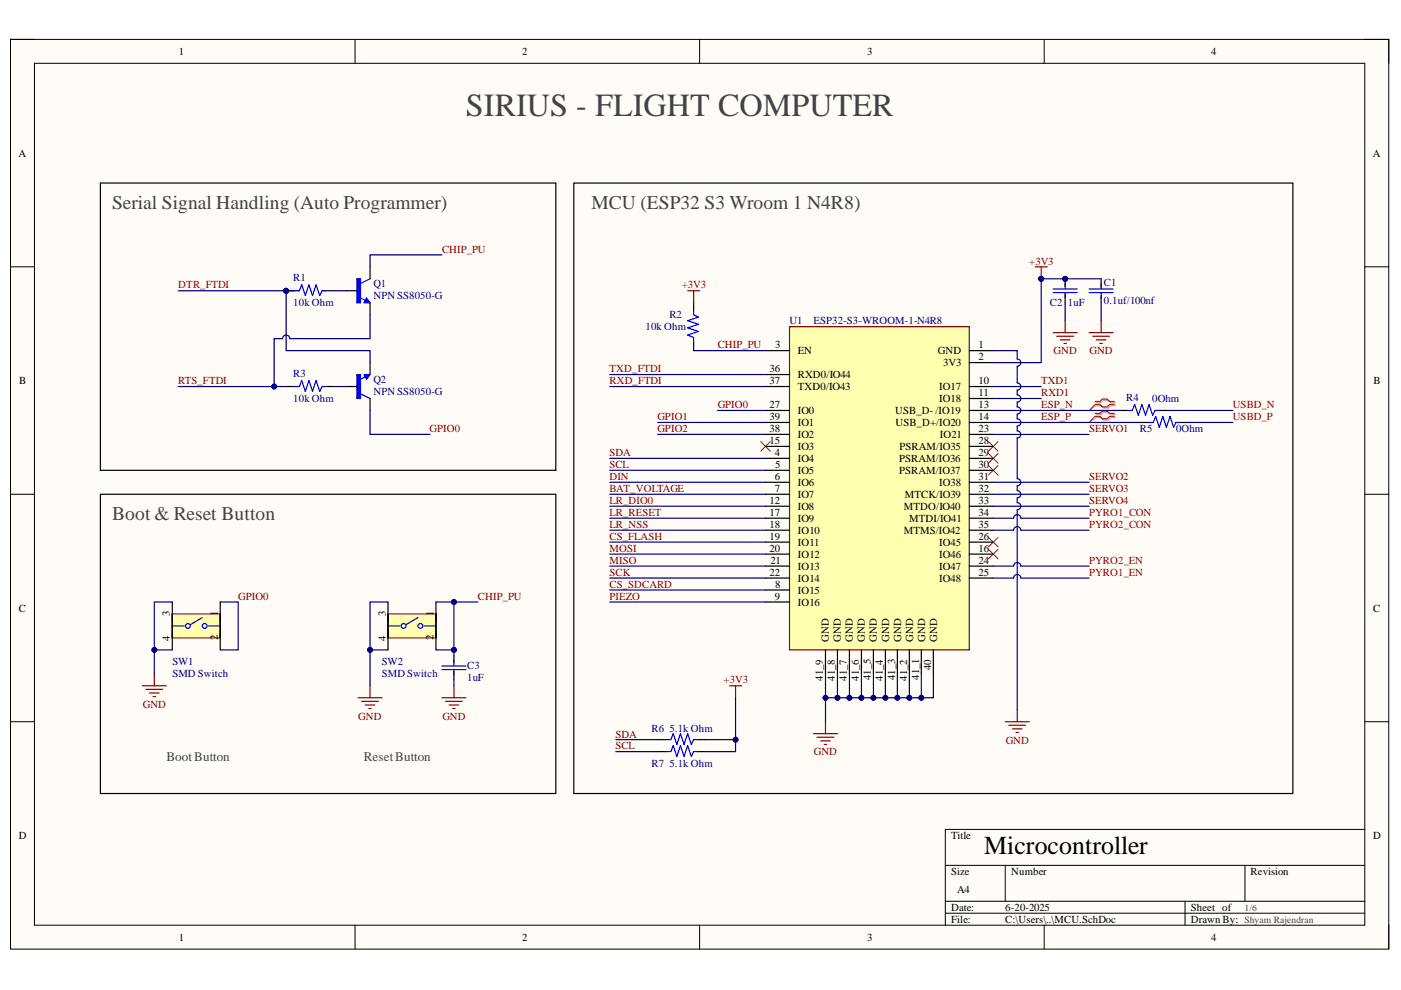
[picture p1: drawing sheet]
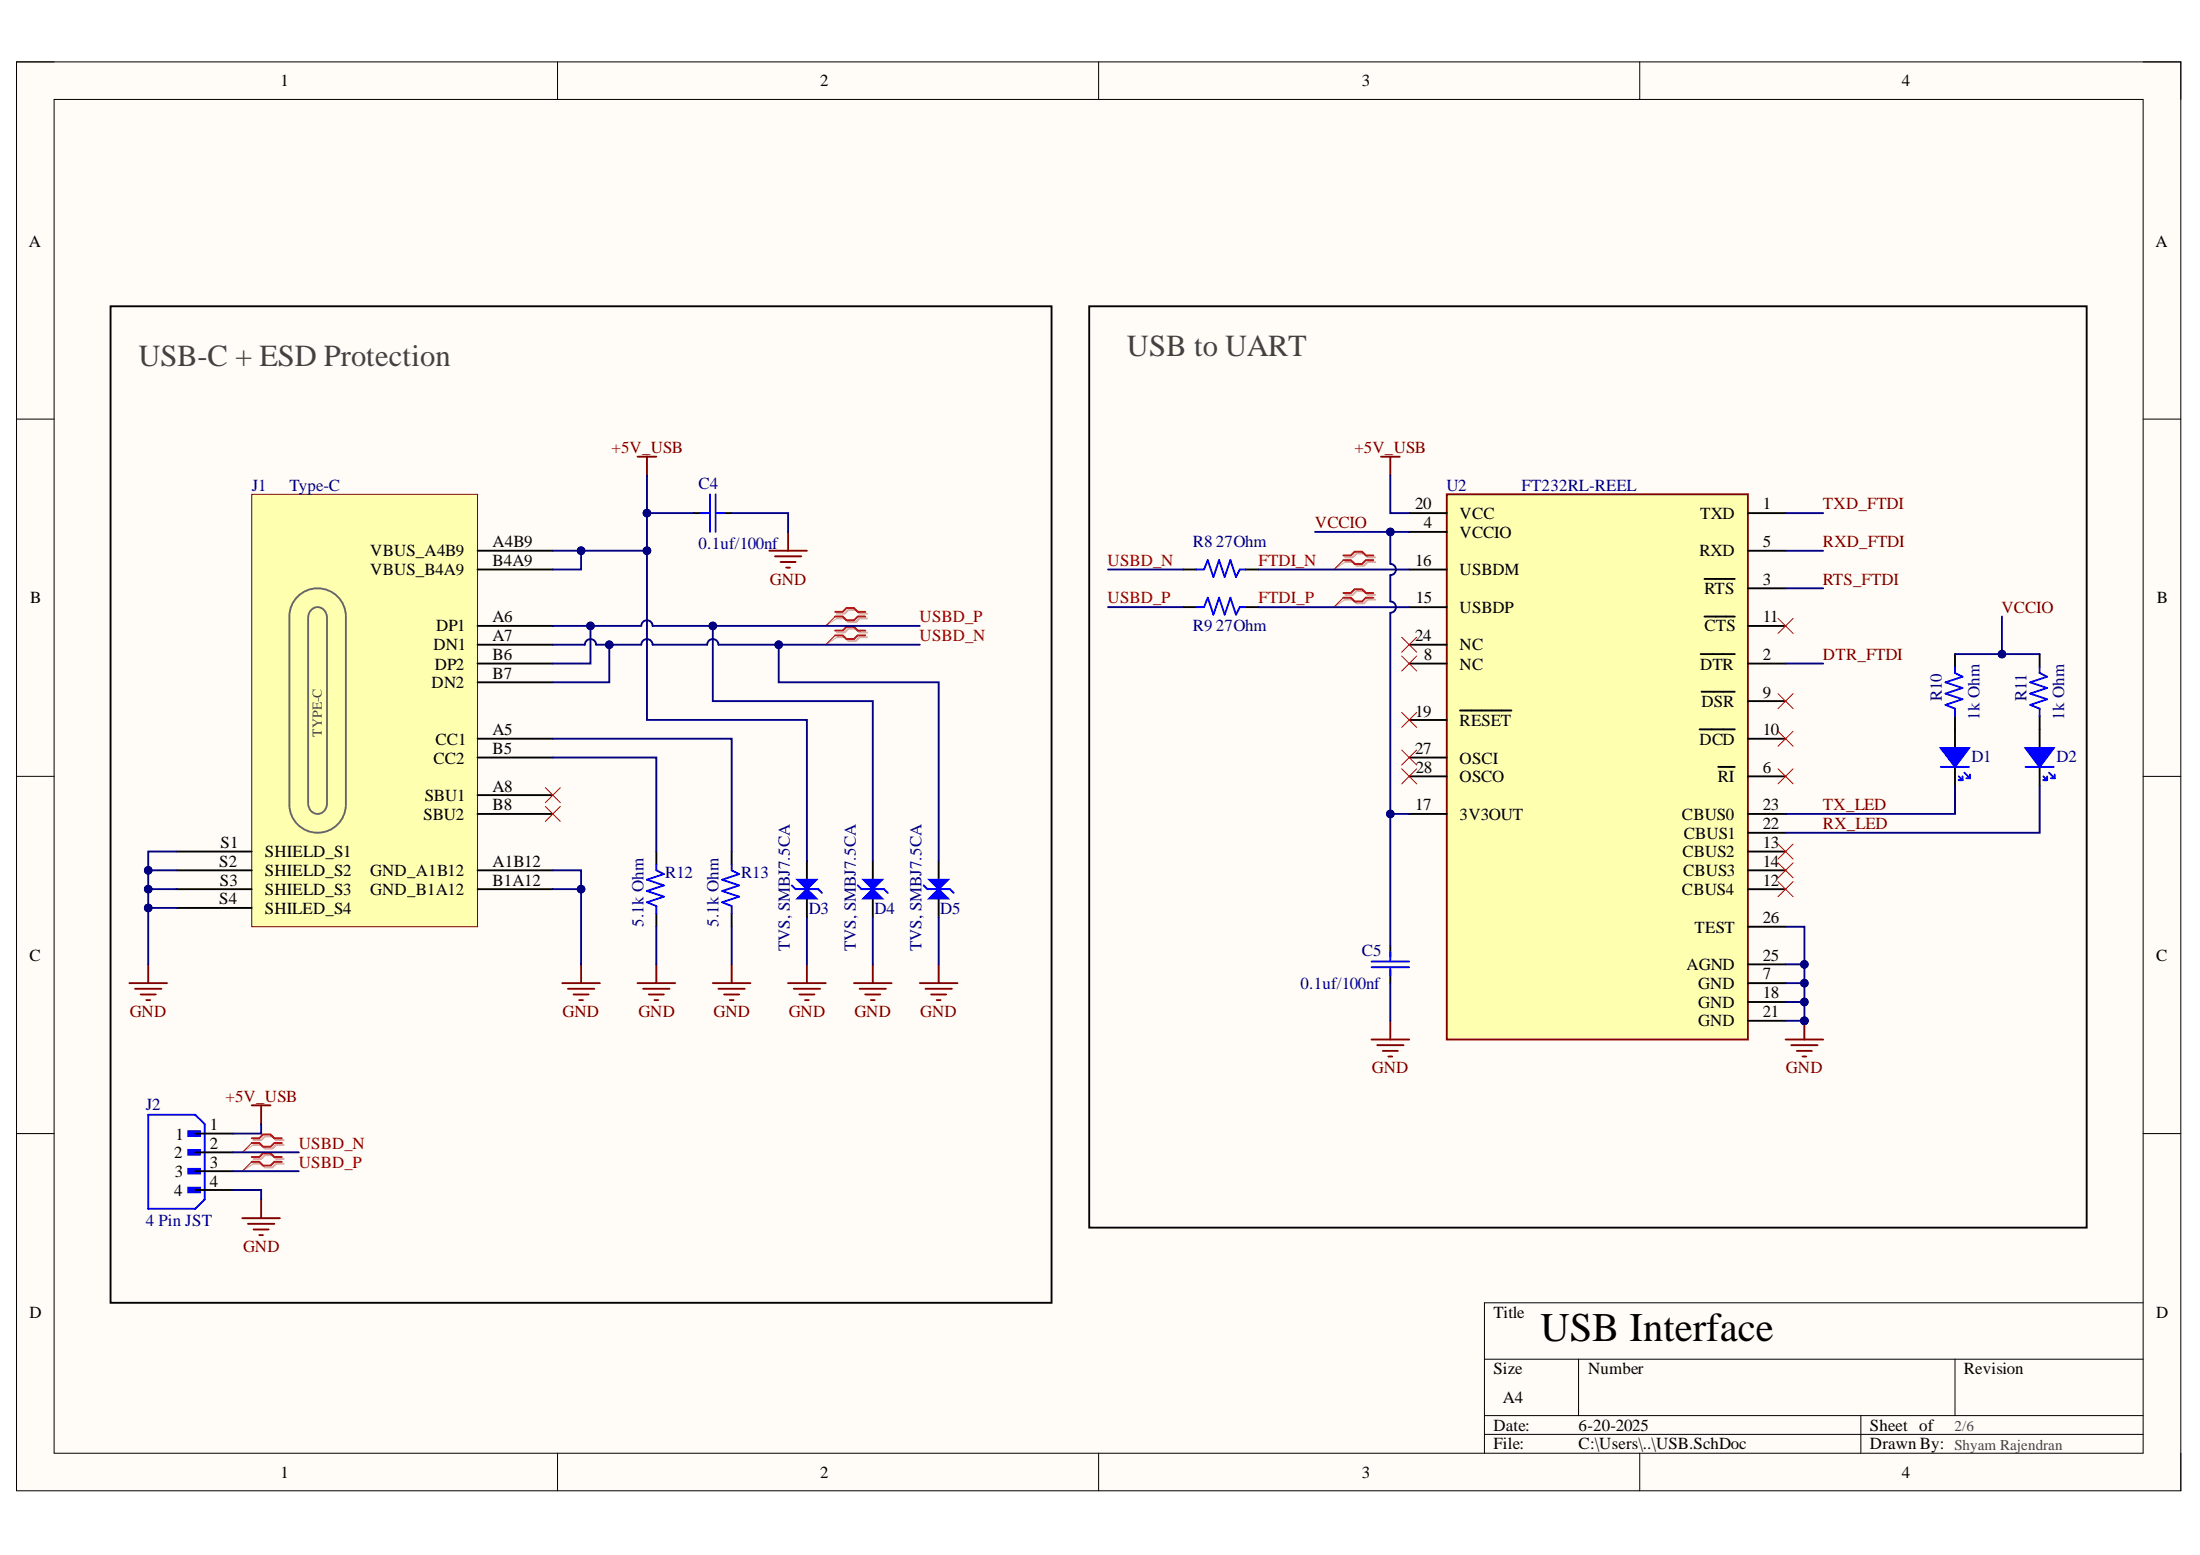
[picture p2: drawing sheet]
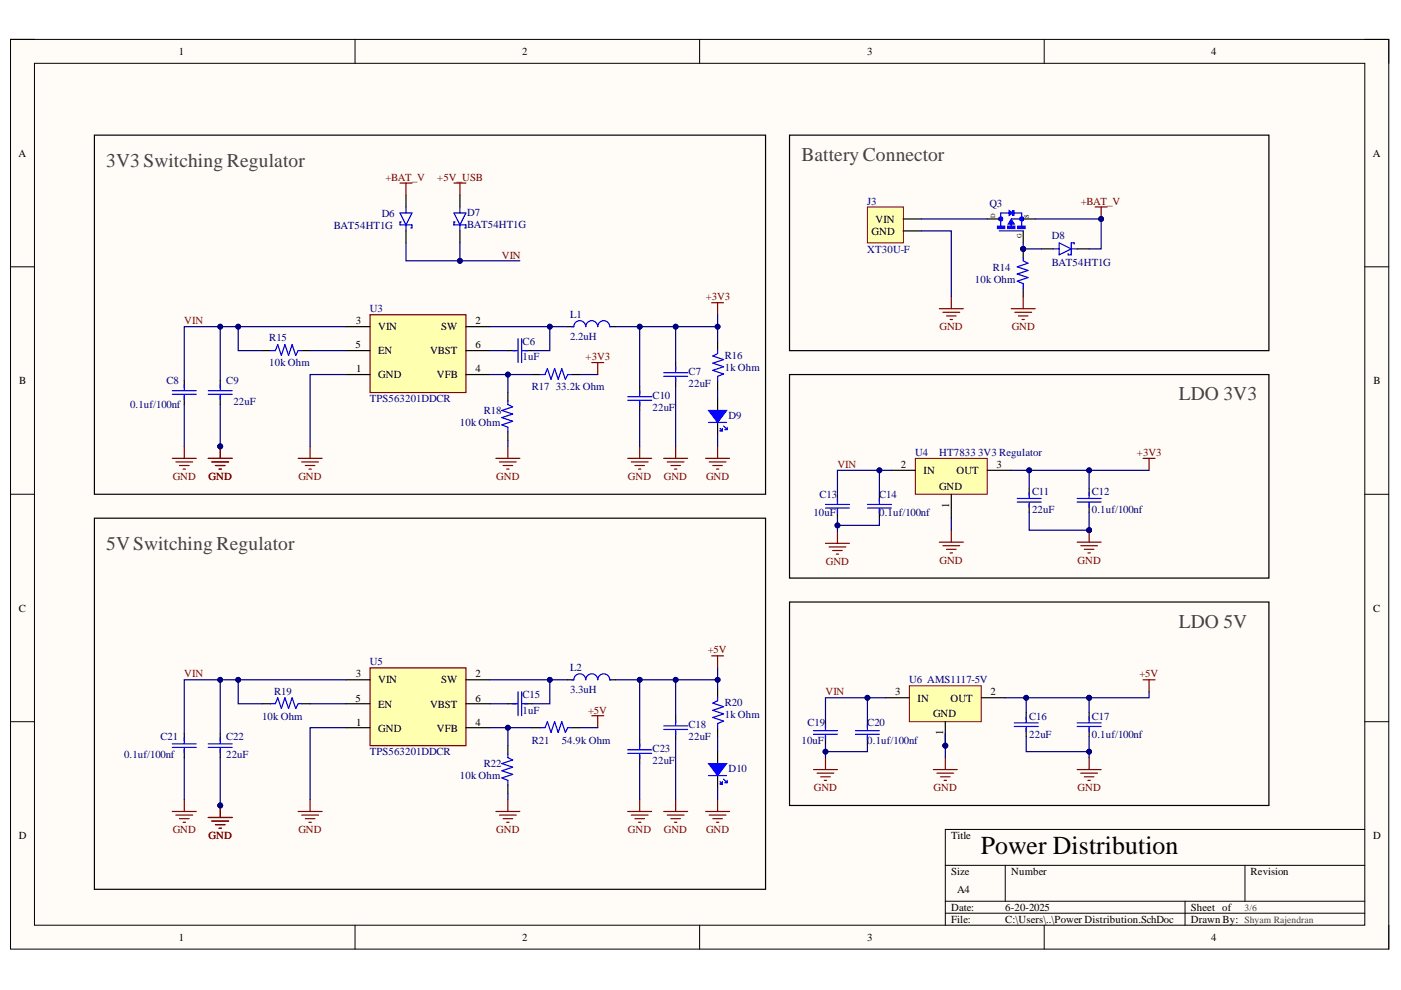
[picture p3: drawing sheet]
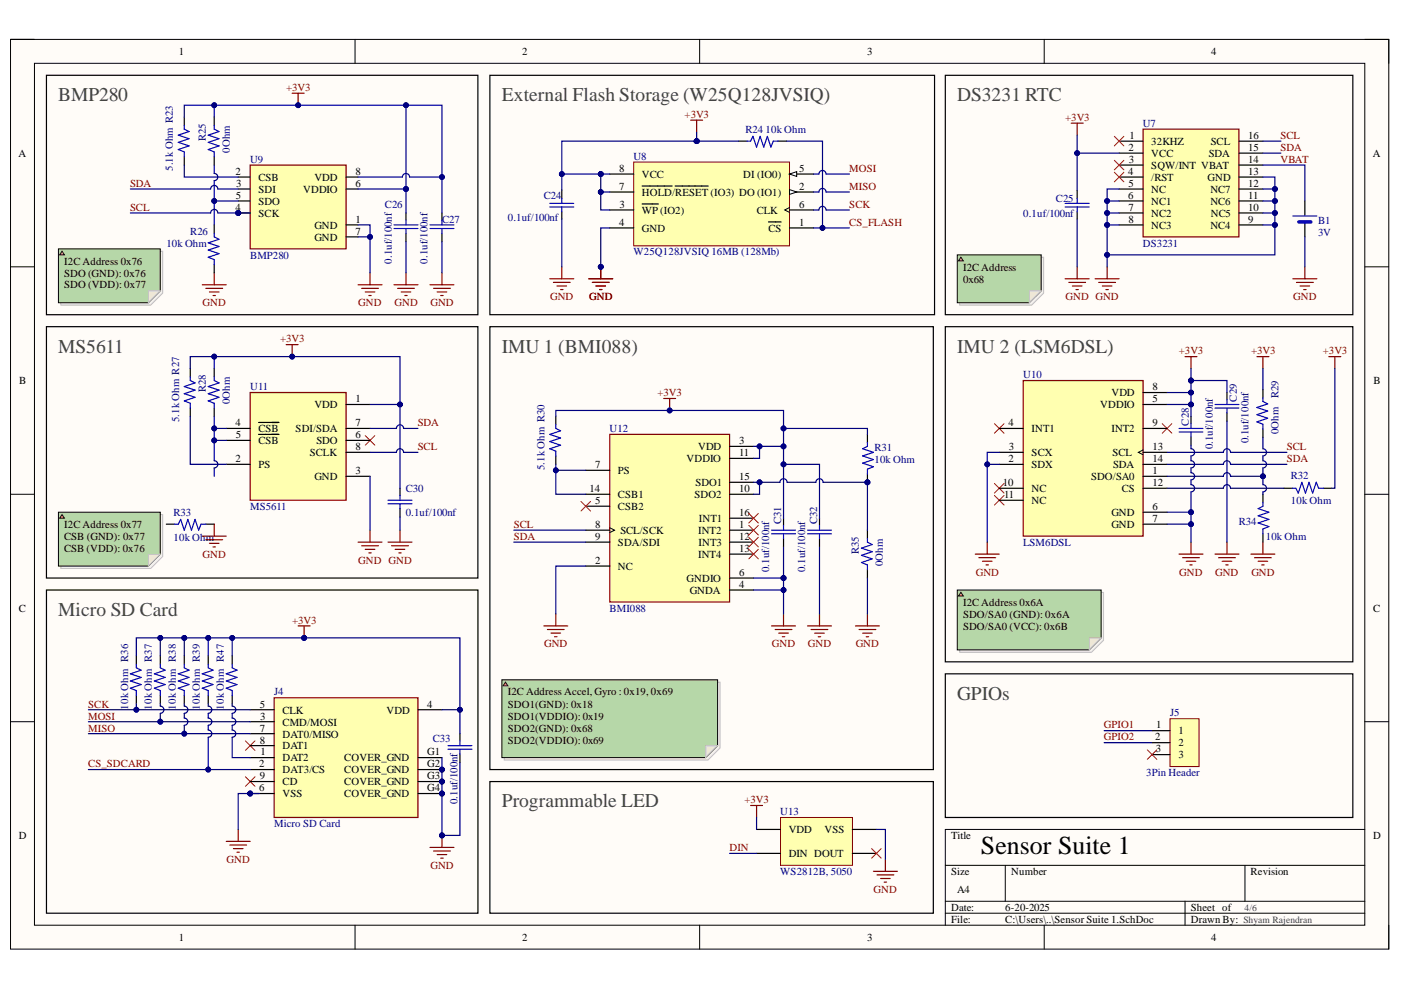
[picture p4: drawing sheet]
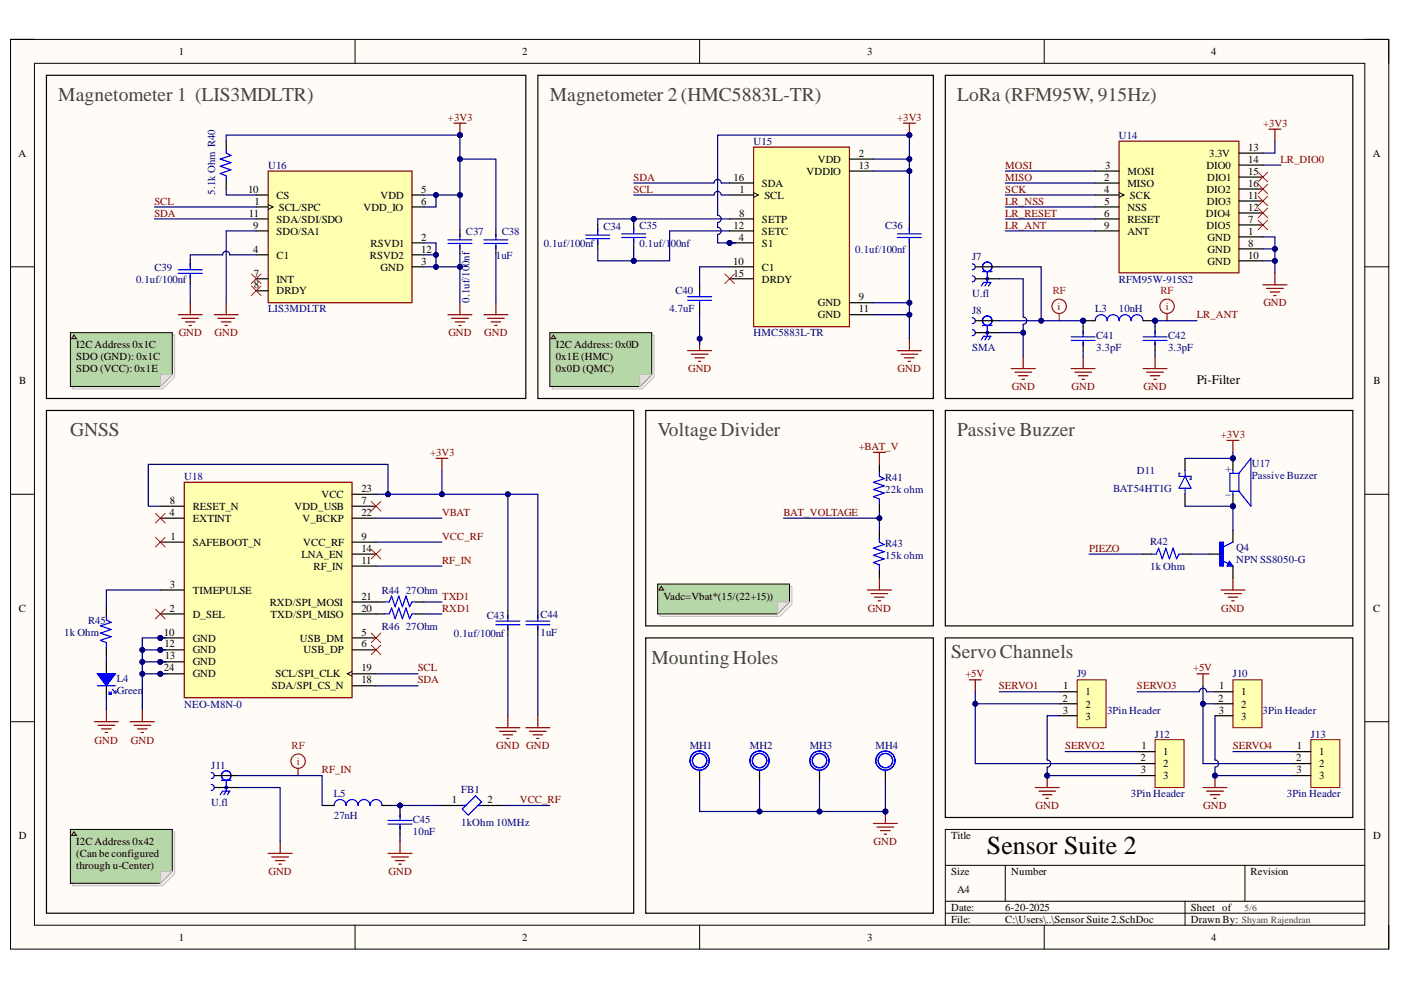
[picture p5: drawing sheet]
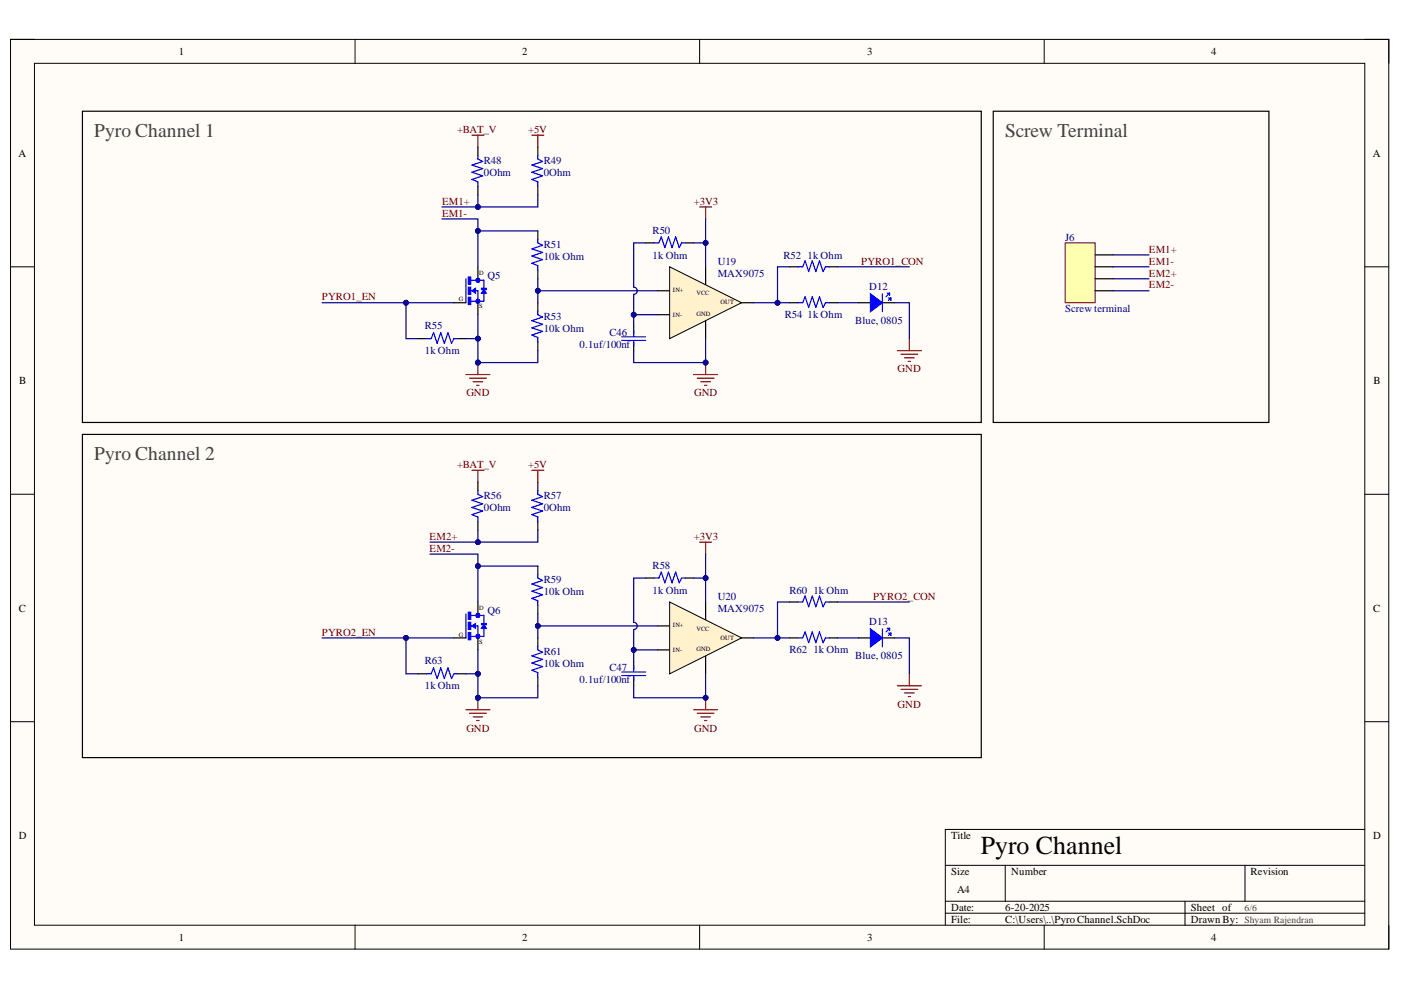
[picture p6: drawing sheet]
# Altium project Sirius_Black.PrjPcb
6 sheets, 175 parts. Net scope: global (net labels, ports and power ports of the same name join across sheets).
Board file: PCB1.PcbDoc
Sheets:
  MCU.SchDoc
  USB.SchDoc
  Power Distribution.SchDoc
  Sensor Suite 1.SchDoc
  Sensor Suite 2.SchDoc
  Pyro Channel.SchDoc

## Sheet MCU.SchDoc
size A4; SheetNumber: 1; SheetTotal: 6

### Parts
C1  0.1uf/100nf  [0.1uF Capacitor]
C2  1uF  [10uf Capacitor]
C3  1uF  [10uf Capacitor]
Q1  NPN SS8050-G  [Transistor_SS8050-G]
Q2  NPN SS8050-G  [Transistor_SS8050-G]
R1  10k Ohm  [RESC2013X60X35ML10T20]
R2  10k Ohm  [RESC2013X60X35ML10T20]
R3  10k Ohm  [RESC2013X60X35ML10T20]
R4  0Ohm  [1k 0805 Resistor]
R5  0Ohm  [1k 0805 Resistor]
R6  5.1k Ohm  [RESC2012X60N]
R7  5.1k Ohm  [RESC2012X60N]
SW1  SMD Switch  [Oval Switch]
SW2  SMD Switch  [Oval Switch]
U1  ESP32-S3-WROOM-1-N4R8  [ESP32-S3-WROOM-1-N4]

### Blocks framed on the sheet
Serial Signal Handling (Auto Programmer): Q1 Q2 R1 R3
MCU (ESP32 S3 Wroom 1 N4R8): C1 C2 R2 R4-R7 U1
Boot & Reset Button: C3 SW1 SW2

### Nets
+3V3: C1.1 C2.2 R2.2 R6.2 R7.2 U1.2(3V3)
GND: C1.2 C2.1 C3.1 SW1.3 SW1.4 SW2.3 SW2.4 U1.1(GND) U1.40(GND) U1.41_1(GND) U1.41_2(GND) U1.41_3(GND) U1.41_4(GND) U1.41_5(GND) U1.41_6(GND) U1.41_7(GND) U1.41_8(GND) U1.41_9(GND)
BAT_VOLTAGE: U1.7(IO7)
CHIP_PU: C3.2 Q1.3(C) R2.1 SW2.1 SW2.2 U1.3(EN)
CS_FLASH: U1.19(IO11)
CS_SDCARD: U1.8(IO15)
DIN: U1.6(IO6)
DTR_FTDI: Q2.2(E) R1.1
ESP_N: R4.1 U1.13(USB_D-_/IO19)
ESP_P: R5.1 U1.14(USB_D+/IO20)
GPIO0: Q2.3(C) SW1.1 SW1.2 U1.27(IO0)
GPIO1: U1.39(IO1)
GPIO2: U1.38(IO2)
LR_DIO0: U1.12(IO8)
LR_NSS: U1.18(IO10)
LR_RESET: U1.17(IO9)
MISO: U1.21(IO13)
MOSI: U1.20(IO12)
PIEZO: U1.9(IO16)
PYRO1_CON: U1.34(MTDI/IO41)
PYRO1_EN: U1.25(IO48)
PYRO2_CON: U1.35(MTMS/IO42)
PYRO2_EN: U1.24(IO47)
RTS_FTDI: Q1.2(E) R3.1
RXD1: U1.11(IO18)
RXD_FTDI: U1.37(TXD0/IO43)
SCK: U1.22(IO14)
SCL: R7.1 U1.5(IO5)
SDA: R6.1 U1.4(IO4)
SERVO1: U1.23(IO21)
SERVO2: U1.31(IO38)
SERVO3: U1.32(MTCK/IO39)
SERVO4: U1.33(MTDO/IO40)
TXD1: U1.10(IO17)
TXD_FTDI: U1.36(RXD0/IO44)
USBD_N: R4.2
USBD_P: R5.2
NetQ1_1: Q1.1(B) R1.2
NetQ2_1: Q2.1(B) R3.2

Not connected (* = marked no-connect by the designer): U1 15(IO3)* 16(IO46)* 26(IO45)* 28(PSRAM/IO35)* 29(PSRAM/IO36)* 30(PSRAM/IO37)*

### Layout directives
differential pair; differential pair class DIFF90: ESP_N, ESP_P

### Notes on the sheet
- SIRIUS - FLIGHT COMPUTER
- Boot Button
- Reset Button
- Microcontroller <BMP280>
- 1/6 <BMP280>
- Shyam Rajendran <BMP280>

## Sheet USB.SchDoc
size A4; SheetNumber: 2; SheetTotal: 6

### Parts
C4  0.1uf/100nf  [0.1uF Capacitor]
C5  0.1uf/100nf  [0.1uF Capacitor]
D1  Blue, 0805  [led blue]  (value not drawn)
D2  Blue, 0805  [led blue]  (value not drawn)
D3  TVS, SMBJ7.5CA  [TVS Diode]
D4  TVS, SMBJ7.5CA  [TVS Diode]
D5  TVS, SMBJ7.5CA  [TVS Diode]
J1  Type-C  [Type C]
J2  4 Pin JST  [JST_B4B-XH-A]
R8  27Ohm  [1k 0805 Resistor]
R9  27Ohm  [1k 0805 Resistor]
R10  1k Ohm  [1k 0805 Resistor]
R11  1k Ohm  [1k 0805 Resistor]
R12  5.1k Ohm  [RESC2012X60N]
R13  5.1k Ohm  [RESC2012X60N]
U2  FT232RL-REEL  [FP-SSOP-28-IPC_B]

### Blocks framed on the sheet
USB-C + ESD Protection: C4 D3-D5 J1 J2 R12 R13
USB to UART: C5 D1 D2 R8-R11 U2

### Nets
+5V_USB: C4.2 D3.2 J1.A4B9(VBUS_A4B9) J1.B4A9(VBUS_B4A9) J2.1 U2.20(VCC)
GND: C4.1 C5.1 D3.1 D4.1 D5.1 J1.A1B12(GND_A1B12) J1.B1A12(GND_B1A12) J1.S1(SHIELD_S1) J1.S2(SHIELD_S2) J1.S3(SHIELD_S3) J1.S4(SHILED_S4) J2.4 R12.1 R13.1 U2.7(GND) U2.18(GND) U2.21(GND) U2.25(AGND) U2.26(TEST)
DTR_FTDI: U2.2(~{DTR})
FTDI_N: R8.2 U2.16(USBDM)
FTDI_P: R9.2 U2.15(USBDP)
RTS_FTDI: U2.3(~{RTS})
RX_LED: D2.C U2.22(CBUS1)
RXD_FTDI: U2.5(RXD)
TX_LED: D1.C U2.23(CBUS0)
TXD_FTDI: U2.1(TXD)
USBD_N: D5.2 J1.A7(DN1) J1.B7(DN2) J2.2 R8.1
USBD_P: D4.2 J1.A6(DP1) J1.B6(DP2) J2.3 R9.1
VCCIO: C5.2 R10.2 R11.2 U2.4(VCCIO) U2.17(3V3OUT)
NetD1_A: D1.A R10.1
NetD2_A: D2.A R11.1
NetJ1_A5: J1.A5(CC1) R13.2
NetJ1_B5: J1.B5(CC2) R12.2

Not connected (* = marked no-connect by the designer): J1 A8(SBU1)* B8(SBU2)*; U2 6(~{RI})* 8(NC)* 9(~{DSR})* 10(~{DCD})* 11(~{CTS})* 12(CBUS4)* 13(CBUS2)* 14(CBUS3)* 19(~{RESET})* 24(NC)* 27(OSCI)* 28(OSCO)*

### Layout directives
differential pair; differential pair class DIFF90: FTDI_N, FTDI_P, USBD_N, USBD_P
differential pair: USBD_N, USBD_P

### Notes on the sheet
- USB Interface <BMP280>
- 2/6 <BMP280>
- Shyam Rajendran <BMP280>

## Sheet Power Distribution.SchDoc
size A4; SheetNumber: 3; SheetTotal: 6

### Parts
C6  1uF  [10uf Capacitor]
C7  22uF  [10uf Capacitor]
C8  0.1uf/100nf  [0.1uF Capacitor]
C9  22uF  [10uf Capacitor]
C10  22uF  [10uf Capacitor]
C11  22uF  [10uf Capacitor]
C12  0.1uf/100nf  [0.1uF Capacitor]
C13  10uF  [10uf Capacitor]
C14  0.1uf/100nf  [0.1uF Capacitor]
C15  1uF  [10uf Capacitor]
C16  22uF  [10uf Capacitor]
C17  0.1uf/100nf  [0.1uF Capacitor]
C18  22uF  [10uf Capacitor]
C19  10uF  [10uf Capacitor]
C20  0.1uf/100nf  [0.1uF Capacitor]
C21  0.1uf/100nf  [0.1uF Capacitor]
C22  22uF  [10uf Capacitor]
C23  22uF  [10uf Capacitor]
D6  BAT54HT1G  [SOD2513X110N]
D7  BAT54HT1G  [SOD2513X110N]
D8  BAT54HT1G  [SOD2513X110N]
D9  RED, 0805  [led red]  (value not drawn)
D10  RED, 0805  [led red]  (value not drawn)
J3  XT30U-F  [XT30UPB-F]
L1  2.2uH  [SWPA4030S]
L2  3.3uH  [SWPA5020]
Q3  SL2P10A  [P Mosfet SL2P10A]  (value not drawn)
R14  10k Ohm  [RESC2013X60X35ML10T20]
R15  10k Ohm  [RESC2013X60X35ML10T20]
R16  1k Ohm  [1k 0805 Resistor]
R17  33.2k Ohm  [1k 0805 Resistor]
R18  10k Ohm  [RESC2013X60X35ML10T20]
R19  10k Ohm  [RESC2013X60X35ML10T20]
R20  1k Ohm  [1k 0805 Resistor]
R21  54.9k Ohm  [1k 0805 Resistor]
R22  10k Ohm  [RESC2013X60X35ML10T20]
U3  TPS563201DDCR  [TPS563201DDCR]
U4  HT7833 3V3 Regulator  [HT7833]
U5  TPS563201DDCR  [TPS563201DDCR]
U6  AMS1117-5V  [AMS1117, 5V]

### Blocks framed on the sheet
3V3 Switching Regulator: C6-C10 D6 D7 D9 L1 R15-R18 U3
Battery Connector: D8 J3 Q3 R14
LDO 3V3: C11-C14 U4
5V Switching Regulator: C15 C18 C21-C23 D10 L2 R19-R22 U5
LDO 5V: C16 C17 C19 C20 U6

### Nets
+3V3: C7.2 C10.2 C11.2 C12.2 L1.2 R16.2 R17.2 U4.3(OUT)
+5V: C16.2 C17.2 C18.2 C23.2 L2.2 R20.2 R21.2 U6.2(OUT)
+5V_USB: D7.A
+BAT_V: D6.A D8.C(K) Q3.S
GND: C7.1 C8.1 C9.1 C10.1 C11.1 C12.1 C13.1 C14.1 C16.1 C17.1 C18.1 C19.1 C20.1 C21.1 C22.1 C23.1 D9.C D10.C J3.GND R14.1 R18.1 R22.1 U3.1(GND) U4.1(GND) U5.1(GND) U6.1(GND)
VIN: C8.2 C9.2 C13.2 C14.2 C19.2 C20.2 C21.2 C22.2 D6.C(K) D7.C(K) R15.1 R19.1 U3.3(VIN) U4.2(IN) U5.3(VIN) U6.3(IN)
NetC6_1: C6.1 U3.6(VBST)
NetC6_2: C6.2 L1.1 U3.2(SW)
NetC15_1: C15.1 U5.6(VBST)
NetC15_2: C15.2 L2.1 U5.2(SW)
NetD8_A: D8.A Q3.G R14.2
NetD9_A: D9.A R16.1
NetD10_A: D10.A R20.1
NetJ3_VIN: J3.VIN Q3.D
NetR15_2: R15.2 U3.5(EN)
NetR17_1: R17.1 R18.2 U3.4(VFB)
NetR19_2: R19.2 U5.5(EN)
NetR21_1: R21.1 R22.2 U5.4(VFB)

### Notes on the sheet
- Power Distribution <BMP280>
- 3/6 <BMP280>
- Shyam Rajendran <BMP280>

## Sheet Sensor Suite 1.SchDoc
size A4; SheetNumber: 4; SheetTotal: 6

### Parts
B1  3V  [Battery Holder]
C24  0.1uf/100nf  [0.1uF Capacitor]
C25  0.1uf/100nf  [0.1uF Capacitor]
C26  0.1uf/100nf  [0.1uF Capacitor]
C27  0.1uf/100nf  [0.1uF Capacitor]
C28  0.1uf/100nf  [0.1uF Capacitor]
C29  0.1uf/100nf  [0.1uF Capacitor]
C30  0.1uf/100nf  [0.1uF Capacitor]
C31  0.1uf/100nf  [0.1uF Capacitor]
C32  0.1uf/100nf  [0.1uF Capacitor]
C33  0.1uf/100nf  [0.1uF Capacitor]
J4  Micro SD Card  [Micro SD Card]
J5  3Pin Header  [3 Pin Header]
R23  5.1k Ohm  [RESC2012X60N]
R24  10k Ohm  [RESC2013X60X35ML10T20]
R25  0Ohm  [1k 0805 Resistor]
R26  10k Ohm  [RESC2013X60X35ML10T20]
R27  5.1k Ohm  [RESC2012X60N]
R28  0Ohm  [1k 0805 Resistor]
R29  0Ohm  [1k 0805 Resistor]
R30  5.1k Ohm  [RESC2012X60N]
R31  10k Ohm  [RESC2013X60X35ML10T20]
R32  10k Ohm  [RESC2013X60X35ML10T20]
R33  10k Ohm  [RESC2013X60X35ML10T20]
R34  10k Ohm  [RESC2013X60X35ML10T20]
R35  0Ohm  [1k 0805 Resistor]
R36  10k Ohm  [RESC2013X60X35ML10T20]
R37  10k Ohm  [RESC2013X60X35ML10T20]
R38  10k Ohm  [RESC2013X60X35ML10T20]
R39  10k Ohm  [RESC2013X60X35ML10T20]
R47  10k Ohm  [RESC2013X60X35ML10T20]
U7  DS3231 RTC  [DS3231]  (value not drawn)
U8  W25Q128JVSIQ 16MB (128Mb)  [W25Q128JVSIQ]
U9  BMP280  [BMP280]
U10  LSM6DSL  [LSM6DSO32TR]
U11  MS5611  [MS561101BA03-50]
U12  BMI088  [BMI088]
U13  WS2812B, 5050  [WS2812B]

### Blocks framed on the sheet
BMP280: C26 C27 R23 R25 R26 U9
External Flash Storage (W25Q128JVSIQ): C24 R24 U8
DS3231 RTC: B1 C25 U7
MS5611: C30 R27 R28 R33 U11
IMU 1 (BMI088): C31 C32 R30 R31 R35 U12
IMU 2 (LSM6DSL): C28 C29 R29 R32 R34 U10
Micro SD Card: C33 J4 R36-R39 R47
GPIOs: J5
Programmable LED: U13

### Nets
+3V3: C24.1 C25.1 C26.2 C27.2 C28.2 C29.2 C30.2 C31.2 C32.2 C33.2 J4.4(VDD) R23.2 R24.2 R25.2 R27.2 R28.2 R29.2 R30.2 R31.2 R32.1 R36.2 R37.2 R38.2 R39.2 R47.2 U7.2(VCC) U8.3(~{WP}_(IO2)) U8.7(~{HOLD}/~{RESET}_(IO3)) U8.8(VCC) U9.6(VDDIO) U9.8(VDD) U10.5(VDDIO) U10.8(VDD) U11.1(VDD) U12.3(VDD) U12.11(VDDIO) U13.VDD
GND: B1.N C24.2 C25.2 C26.1 C27.1 C28.1 C29.1 C30.1 C31.1 C32.1 C33.1 J4.6(VSS) J4.G1(COVER_GND) J4.G2(COVER_GND) J4.G3(COVER_GND) J4.G4(COVER_GND) R26.1 R33.1 R34.1 R35.1 U7.5(NC) U7.6(NC1) U7.7(NC2) U7.8(NC3) U7.9(NC4) U7.10(NC5) U7.11(NC6) U7.12(NC7) U7.13(GND) U8.4(GND) U9.1(GND) U9.7(GND) U10.2(SDX) U10.3(SCX) U10.6(GND) U10.7(GND) U11.3(GND) U12.2(NC) U12.4(GNDA) U12.6(GNDIO) U13.VSS
CS_FLASH: R24.1 U8.1(~{CS})
CS_SDCARD: J4.2(DAT3/CS) R39.1
DIN: U13.DIN
GPIO1: J5.1
GPIO2: J5.2
MISO: J4.7(DAT0/MISO) R38.1 U8.2(DO_(IO1))
MOSI: J4.3(CMD/MOSI) R37.1 U8.5(DI_(IO0))
SCK: J4.5(CLK) R36.1 U8.6(CLK)
SCL: U7.16(SCL) U9.4(SCK) U10.13(SCL) U11.8(SCLK) U12.8(SCL/SCK)
SDA: U7.15(SDA) U9.3(SDI) U10.14(SDA) U11.7(SDI/SDA) U12.9(SDA/SDI)
VBAT: B1.P U7.14(VBAT)
NetJ4_1: J4.1(DAT2) R47.1
NetR23_1: R23.1 U9.2(CSB)
NetR25_1: R25.1 R26.2 U9.5(SDO)
NetR27_1: R27.1 U11.2(PS)
NetR28_1: R28.1 U11.4(~{CSB}) U11.5(~{CSB})
NetR29_1: R29.1 R34.2 U10.1(SDO/SA0)
NetR30_1: R30.1 U12.7(PS) U12.14(CSB1)
NetR31_1: R31.1 R35.2 U12.10(SDO2) U12.15(SDO1)
NetR32_2: R32.2 U10.12(CS)

Not connected (* = marked no-connect by the designer): J4 8(DAT1)* 9(CD)*; J5 3*; R33 2; U7 1(32KHZ)* 3(SQW/INT)* 4(/RST)*; U10 4(INT1)* 9(INT2)* 10(NC)* 11(NC)*; U11 6(SDO)*; U12 1(INT2)* 5(CSB2)* 12(INT3)* 13(INT4)* 16(INT1)*; U13 DOUT*

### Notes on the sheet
- I2C Address 0x76
  SDO (GND): 0x76
  SDO (VDD): 0x77
- I2C Address 0x68
- (near R33) I2C Address 0x77
  CSB (GND): 0x77
  CSB (VDD): 0x76
- I2C Address 0x6A
  SDO/SA0 (GND): 0x6A
  SDO/SA0 (VCC): 0x6B
- (near C33) I2C Address Accel, Gyro : 0x19, 0x69
  SDO1(GND): 0x18
  SDO1(VDDIO): 0x19
  SDO2(GND): 0x68
  SDO2(VDDIO): 0x69
- Sensor Suite 1 <BMP280>
- 4/6 <BMP280>
- Shyam Rajendran <BMP280>

## Sheet Sensor Suite 2.SchDoc
size A4; SheetNumber: 5; SheetTotal: 6

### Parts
C34  0.1uf/100nf  [0.1uF Capacitor]
C35  0.1uf/100nf  [0.1uF Capacitor]
C36  0.1uf/100nf  [0.1uF Capacitor]
C37  0.1uf/100nf  [0.1uF Capacitor]
C38  1uF  [10uf Capacitor]
C39  0.1uf/100nf  [0.1uF Capacitor]
C40  4.7uF  [1k 0805 Resistor]
C41  3.3pF  [3.3pF]
C42  3.3pF  [3.3pF]
C43  0.1uf/100nf  [0.1uF Capacitor]
C44  1uF  [10uf Capacitor]
C45  10nF  [3.3pF]
D11  BAT54HT1G  [SOD2513X110N]
FB1  1kOhm 10MHz  [1kOhm Ferrite bead 0402]
J7  U.fl  [U.fl]
J8  SMA  [SMA_CONNECTOR]
J9  3Pin Header  [3 Pin Header]
J10  3Pin Header  [3 Pin Header]
J11  U.fl  [U.fl]
J12  3Pin Header  [3 Pin Header]
J13  3Pin Header  [3 Pin Header]
L3  10nH  [0402 10nH]
L4  Green  [LED Green]
L5  27nH  [0402 10nH]
MH1  PMH 3.0  [PMH]  (value not drawn)
MH2  PMH 3.0  [PMH]  (value not drawn)
MH3  PMH 3.0  [PMH]  (value not drawn)
MH4  PMH 3.0  [PMH]  (value not drawn)
Q4  NPN SS8050-G  [Transistor_SS8050-G]
R40  5.1k Ohm  [RESC2012X60N]
R41  22k ohm  [1k 0805 Resistor]
R42  1k Ohm  [1k 0805 Resistor]
R43  15k ohm  [1k 0805 Resistor]
R44  27Ohm  [1k 0805 Resistor]
R45  1k Ohm  [1k 0805 Resistor]
R46  27Ohm  [1k 0805 Resistor]
U14  RFM95W-915S2  [RFM95W-915S2]
U15  HMC5883L-TR  [HMC5883L-TR]
U16  LIS3MDLTR  [LIS3MDLTR]
U17  Passive Buzzer  [BuzzerCMT-7525-80-SMT-TR]
U18  NEO-M8N-0  [NEO-M8N-0]

### Blocks framed on the sheet
Magnetometer 1  (LIS3MDLTR): C37-C39 R40 U16
Magnetometer 2 (HMC5883L-TR): C34-C36 C40 U15
LoRa (RFM95W, 915Hz): C41 C42 J7 J8 L3 U14
GNSS: C43-C45 FB1 J11 L4 L5 R44-R46 U18
Voltage Divider: R41 R43
Passive Buzzer: D11 Q4 R42 U17
Mounting Holes: MH1-MH4
Servo Channels: J9 J10 J12 J13

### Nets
+3V3: C36.2 C37.2 C38.2 C43.2 C44.2 D11.C(K) R40.2 U14.13(3.3V) U15.2(VDD) U15.4(S1) U15.13(VDDIO) U16.5(VDD) U16.6(VDD_IO) U17.P U18.8(RESET_N) U18.23(VCC)
+5V: J9.2 J10.2 J12.2 J13.2
+BAT_V: R41.2
GND: C36.1 C37.1 C38.1 C39.1 C40.1 C41.1 C42.1 C43.1 C44.1 C45.1 J7.GND J8.GND J9.3 J10.3 J11.GND J12.3 J13.3 L4.C MH1.GND MH2.GND MH3.GND MH4.GND Q4.2(E) R43.1 U14.1(GND) U14.8(GND) U14.10(GND) U15.9(GND) U15.11(GND) U16.2(RSVD1) U16.3(GND) U16.9(SDO/SA1) U16.12(RSVD2) U18.10(GND) U18.12(GND) U18.13(GND) U18.24(GND)
BAT_VOLTAGE: R41.1 R43.2
LR_ANT: C42.2 L3.2 U14.9(ANT)
LR_DIO0: U14.14(DIO0)
LR_NSS: U14.5(NSS)
LR_RESET: U14.6(RESET)
MISO: U14.2(MISO)
MOSI: U14.3(MOSI)
PIEZO: R42.1
RF_IN: J11.1 L5.1 U18.11(RF_IN)
RXD1: R46.2
SCK: U14.4(SCK)
SCL: U15.1(SCL) U16.1(SCL/SPC) U18.19(SCL/SPI_CLK)
SDA: U15.16(SDA) U16.11(SDA/SDI/SDO) U18.18(SDA/SPI_CS_N)
SERVO1: J9.1
SERVO2: J12.1
SERVO3: J10.1
SERVO4: J13.1
TXD1: R44.2
VBAT: U18.22(V_BCKP)
VCC_RF: FB1.2 U18.9(VCC_RF)
NetC34_1: C34.1 C35.1 U15.12(SETC)
NetC34_2: C34.2 C35.2 U15.8(SETP)
NetC39_2: C39.2 U16.4(C1)
NetC40_2: C40.2 U15.10(C1)
NetC41_2: C41.2 J7.1 J8.1 L3.1
NetC45_2: C45.2 FB1.1 L5.2
NetD11_A: D11.A Q4.3(C) U17.N
NetL4_A: L4.A R45.1
NetQ4_1: Q4.1(B) R42.2
NetR40_1: R40.1 U16.10(CS)
NetR44_1: R44.1 U18.21(RXD/SPI_MOSI)
NetR45_2: R45.2 U18.3(TIMEPULSE)
NetR46_1: R46.1 U18.20(TXD/SPI_MISO)

Not connected (* = marked no-connect by the designer): U14 7(DIO5)* 11(DIO3)* 12(DIO4)* 15(DIO1)* 16(DIO2)*; U15 15(DRDY)*; U16 7(INT)* 8(DRDY)*; U18 1(SAFEBOOT_N)* 2(D_SEL)* 4(EXTINT)* 5(USB_DM)* 6(USB_DP)* 7(VDD_USB)* 14(LNA_EN)*

### Layout directives
net class RF: LR_ANT, NetC41_2, RF_IN

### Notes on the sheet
- I2C Address 0x1C
  SDO (GND): 0x1C
  SDO (VCC): 0x1E
- I2C Address: 0x0D
  0x1E (HMC)
  0x0D (QMC)
- Pi-Filter <BMP280>
- Vadc=Vbat*(15/(22+15))
- Sensor Suite 2 <BMP280>
- I2C Address 0x42
  (Can be configured through u-Center)
- 5/6 <BMP280>
- Shyam Rajendran <BMP280>

## Sheet Pyro Channel.SchDoc
size A4; SheetNumber: 6; SheetTotal: 6

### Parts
C46  0.1uf/100nf  [0.1uF Capacitor]
C47  0.1uf/100nf  [0.1uF Capacitor]
D12  Blue, 0805  [led blue]
D13  Blue, 0805  [led blue]
J6  Screw terminal  [Screw terminal]
Q5  WNM2021  [P Mosfet SL2P10A]  (value not drawn)
Q6  WNM2021  [P Mosfet SL2P10A]  (value not drawn)
R48  0Ohm  [1k 0805 Resistor]
R49  0Ohm  [1k 0805 Resistor]
R50  1k Ohm  [1k 0805 Resistor]
R51  10k Ohm  [RESC2013X60X35ML10T20]
R52  1k Ohm  [1k 0805 Resistor]
R53  10k Ohm  [RESC2013X60X35ML10T20]
R54  1k Ohm  [1k 0805 Resistor]
R55  1k Ohm  [1k 0805 Resistor]
R56  0Ohm  [1k 0805 Resistor]
R57  0Ohm  [1k 0805 Resistor]
R58  1k Ohm  [1k 0805 Resistor]
R59  10k Ohm  [RESC2013X60X35ML10T20]
R60  1k Ohm  [1k 0805 Resistor]
R61  10k Ohm  [RESC2013X60X35ML10T20]
R62  1k Ohm  [1k 0805 Resistor]
R63  1k Ohm  [1k 0805 Resistor]
U19  MAX9075  [Comparator MAX9075]
U20  MAX9075  [Comparator MAX9075]

### Blocks framed on the sheet
Pyro Channel 1: C46 D12 Q5 R48-R55 U19
Screw Terminal: J6
Pyro Channel 2: C47 D13 Q6 R56-R63 U20

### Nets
+3V3: R50.2 R58.2 U19.VCC U20.VCC
+5V: R49.2 R57.2
+BAT_V: R48.2 R56.2
GND: C46.1 C47.1 D12.C D13.C Q5.S Q6.S R53.1 R55.2 R61.1 R63.2 U19.GND U20.GND
EM1+: J6.1 R48.1 R49.1
EM1-: J6.2 Q5.D R51.2
EM2+: J6.3 R56.1 R57.1
EM2-: J6.4 Q6.D R59.2
PYRO1_CON: R52.2
PYRO1_EN: Q5.G R55.1
PYRO2_CON: R60.2
PYRO2_EN: Q6.G R63.1
NetC46_2: C46.2 R50.1 U19.IN-
NetC47_2: C47.2 R58.1 U20.IN-
NetD12_A: D12.A R54.2
NetD13_A: D13.A R62.2
NetR51_1: R51.1 R53.2 U19.IN+
NetR52_1: R52.1 R54.1 U19.OUT
NetR59_1: R59.1 R61.2 U20.IN+
NetR60_1: R60.1 R62.1 U20.OUT

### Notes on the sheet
- Pyro Channel <BMP280>
- 6/6 <BMP280>
- Shyam Rajendran <BMP280>

## Nets that join several sheets
+3V3: MCU (6 pins), Power Distribution (8 pins), Sensor Suite 1 (37 pins), Sensor Suite 2 (16 pins), Pyro Channel (R50.2 R58.2 U19.VCC U20.VCC)
+5V: Power Distribution (8 pins), Sensor Suite 2 (J9.2 J10.2 J12.2 J13.2), Pyro Channel (R49.2 R57.2)
+5V_USB: USB (6 pins), Power Distribution (D7.A)
+BAT_V: Power Distribution (D6.A D8.C Q3.S), Sensor Suite 2 (R41.2), Pyro Channel (R48.2 R56.2)
GND: MCU (18 pins), USB (19 pins), Power Distribution (26 pins), Sensor Suite 1 (41 pins), Sensor Suite 2 (37 pins), Pyro Channel (12 pins)
BAT_VOLTAGE: MCU (U1.7), Sensor Suite 2 (R41.1 R43.2)
CS_FLASH: MCU (U1.19), Sensor Suite 1 (R24.1 U8.1)
CS_SDCARD: MCU (U1.8), Sensor Suite 1 (J4.2 R39.1)
DIN: MCU (U1.6), Sensor Suite 1 (U13.DIN)
DTR_FTDI: MCU (Q2.2 R1.1), USB (U2.2)
GPIO1: MCU (U1.39), Sensor Suite 1 (J5.1)
GPIO2: MCU (U1.38), Sensor Suite 1 (J5.2)
LR_DIO0: MCU (U1.12), Sensor Suite 2 (U14.14)
LR_NSS: MCU (U1.18), Sensor Suite 2 (U14.5)
LR_RESET: MCU (U1.17), Sensor Suite 2 (U14.6)
MISO: MCU (U1.21), Sensor Suite 1 (J4.7 R38.1 U8.2), Sensor Suite 2 (U14.2)
MOSI: MCU (U1.20), Sensor Suite 1 (J4.3 R37.1 U8.5), Sensor Suite 2 (U14.3)
PIEZO: MCU (U1.9), Sensor Suite 2 (R42.1)
PYRO1_CON: MCU (U1.34), Pyro Channel (R52.2)
PYRO1_EN: MCU (U1.25), Pyro Channel (Q5.G R55.1)
PYRO2_CON: MCU (U1.35), Pyro Channel (R60.2)
PYRO2_EN: MCU (U1.24), Pyro Channel (Q6.G R63.1)
RTS_FTDI: MCU (Q1.2 R3.1), USB (U2.3)
RXD1: MCU (U1.11), Sensor Suite 2 (R46.2)
RXD_FTDI: MCU (U1.37), USB (U2.5)
SCK: MCU (U1.22), Sensor Suite 1 (J4.5 R36.1 U8.6), Sensor Suite 2 (U14.4)
SCL: MCU (R7.1 U1.5), Sensor Suite 1 (5 pins), Sensor Suite 2 (U15.1 U16.1 U18.19)
SDA: MCU (R6.1 U1.4), Sensor Suite 1 (5 pins), Sensor Suite 2 (U15.16 U16.11 U18.18)
SERVO1: MCU (U1.23), Sensor Suite 2 (J9.1)
SERVO2: MCU (U1.31), Sensor Suite 2 (J12.1)
SERVO3: MCU (U1.32), Sensor Suite 2 (J10.1)
SERVO4: MCU (U1.33), Sensor Suite 2 (J13.1)
TXD1: MCU (U1.10), Sensor Suite 2 (R44.2)
TXD_FTDI: MCU (U1.36), USB (U2.1)
USBD_N: MCU (R4.2), USB (5 pins)
USBD_P: MCU (R5.2), USB (5 pins)
VBAT: Sensor Suite 1 (B1.P U7.14), Sensor Suite 2 (U18.22)
